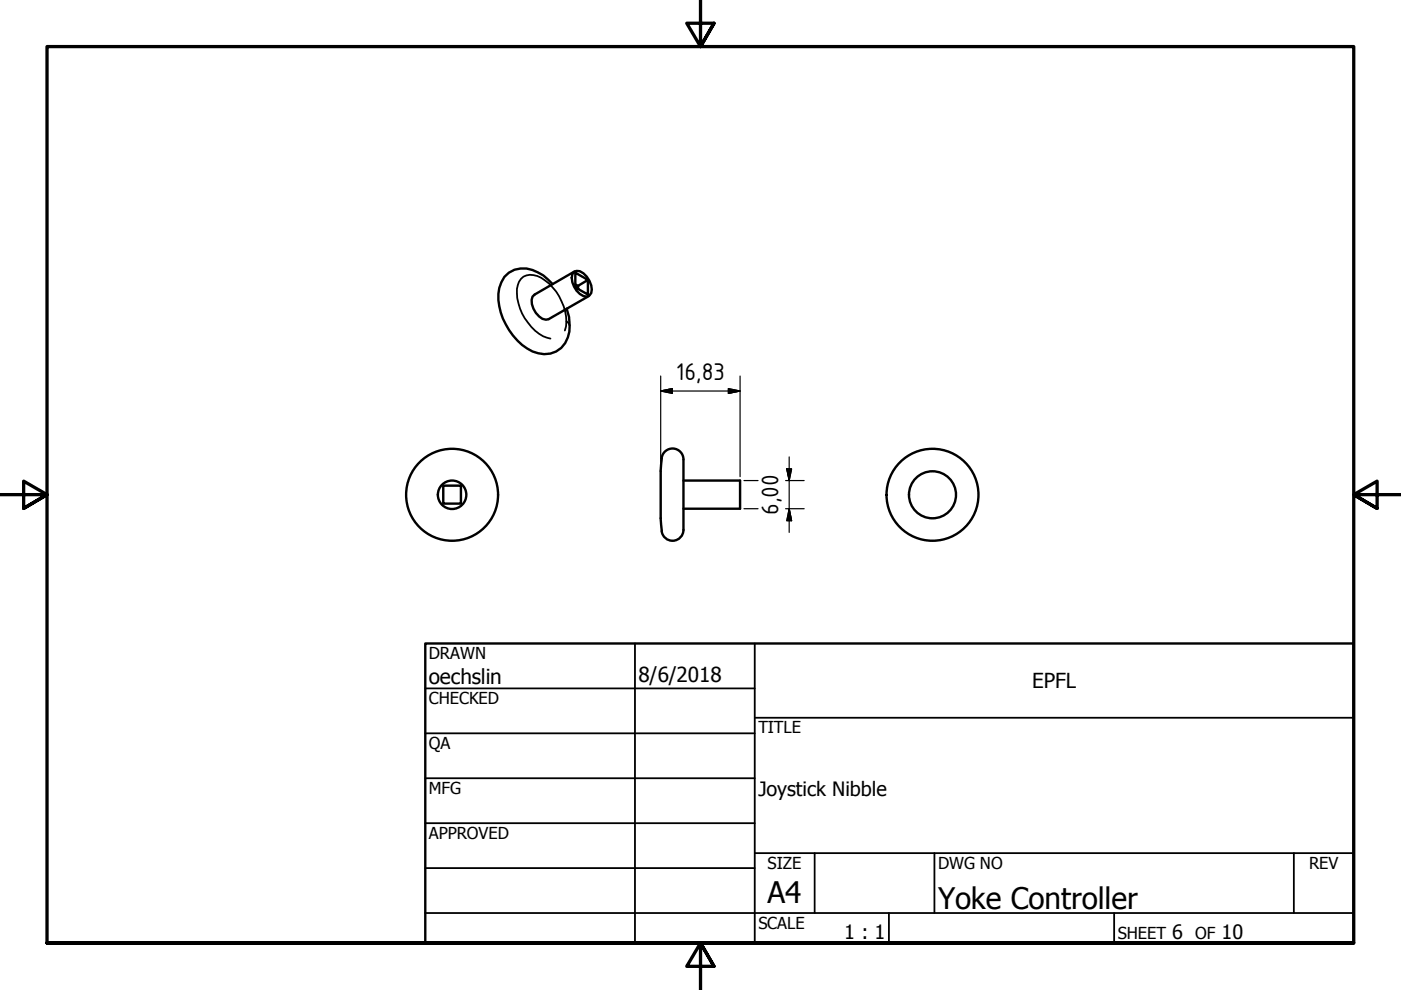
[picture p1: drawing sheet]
<svg xmlns="http://www.w3.org/2000/svg" width="297mm" height="210mm" viewBox="0 0 297 210" stroke-linecap="round" stroke-linejoin="round" font-family="sans-serif">
<!-- layer: Visible (ISO) -->
<g fill="none" stroke="#000" stroke-width=".51">
<path d="M121.7 57.6a2.05 2.05 0 0 1 2.7 1 3.9 3.9 0 0 1 .9 3.5l-.3 .5a2.11 2.11 0 0 1-2.8-1 4 4 0 0 1-.9-3.5zM121.8 57.6l-8.5 4.9a2.29 2.29 0 0 0-.2 2.9 3.8 3.8 0 0 0 2.7 2.4l.5-.1 8.5-4.9M124.7 59.3l-2.7-1.5v3.1l2.7 1.6v-3.2l-2.1 1.3v.6M117.2 60.2a8.7 8.7 0 0 0-6.8-3.3 5.2 5.2 0 0 0-4.7 5.4 13.8 13.8 0 0 0 7.2 12.2 5.4 5.4 0 0 0 7.9-5.4l-.2-1.9-.5-1.8M122 60.3l.6 .3M140.1 99.9l.1-1.7a2.72 2.72 0 0 1 1.9-3.1 2.32 2.32 0 0 1 2.8 2.3v15M140.1 99.9v10l.1 1.6a2.73 2.73 0 0 0 1.9 3.1 2.32 2.32 0 0 0 2.8-2.3M94 103h3.7v3.8h-3.7zM144.9 101.9h12v6h-12"/>
<circle cx="95.9" cy="104.9" r="9.7"/>
<circle cx="95.9" cy="104.9" r="3"/>
<circle cx="197.7" cy="104.9" r="5"/>
<circle cx="197.7" cy="104.9" r="9.7"/>
</g>
<!-- layer: Visible Narrow (ISO) -->
<path d="M120.1 68.1l-.1 1.1-.2 .9M120.8 69.1l-.2-.5-.5-.5a11.1 11.1 0 0 0-6.2-9.6 2.97 2.97 0 0 0-4.3 2.7 10.9 10.9 0 0 0 6.4 10.4l.7 .2" fill="none" stroke="#000" stroke-width=".38"/>
<!-- layer: Border (ANSI) -->
<path d="M148.5 -.1v10l-2.9-5h5.8l-2.9 5 2.9-5M0 104.9h10l-5-2.9v5.8l5-2.9-5 2.9M297 104.9h-10l5-2.9v5.8l-5-2.9 5 2.9M10 199.9v-190h277v190h-277h277M151.4 204.9l-2.9-5 2.9 5h-5.8l2.9-5v10" fill="none" stroke="#000" stroke-width=".7"/>
<!-- layer: Title (ANSI) -->
<g fill="none" stroke="#000" stroke-width=".38">
<path d="M134.6 136.4v63.5M160 136.4v63.5M90.2 146h69.8M90.2 155.5h69.8M160 152.2h127M90.2 165h69.8M90.2 174.5h69.8M90.2 193.6h196.8M90.2 184.1h69.8M160 180.9h127M172.7 180.9v12.7M188.5 193.6v6.3"/>
<path d="M198.1 180.9v12.7M236.2 193.6v6.3M274.3 180.9v12.7"/>
</g>
<path d="M90.2 136.4h196.8v63.5h-196.8z" fill="none" stroke="#000" stroke-width=".51"/>
<!-- layer: Dimension (ISO) -->
<path d="M140.1 79.7v19.4M156.9 79.7v21.4M140.1 82.9l2.5-.5v1zM140.1 82.9h16.8M154.4 82.4l2.5 .5-2.5 .5zM166.8 99.4h1l-.5 2.5zM167.3 96.9v16M157.7 107.9h3M157.7 101.9h3M166.6 107.9h3.9M166.6 101.9h3.9M167.3 107.9l.5 2.5h-1z" fill="none" stroke="#000" stroke-width=".25"/>
<path d="M140.1 82.9l2.5-.5zM140.1 82.9l2.5-.5v1zM154.4 83.4l2.5-.5zM154.4 82.4l2.5 .5-2.5 .5zM166.8 99.4l.5 2.5zM166.8 99.4h1l-.5 2.5zM167.3 107.9l.5 2.5zM167.3 107.9l.5 2.5h-1z" fill="#000" stroke="#000" stroke-width=".25"/>
<g font-size="6.3">
<text x="162.8" y="191.4">A4</text>
<text x="198.9" y="192.7">Yoke Controller</text>
</g>
<g font-size="5.5">
<text x="143.3" y="80.6">16,83</text>
<text x="165" y="109.2" transform="rotate(-90 165 109.2)">6,00</text>
</g>
<g font-size="4.4">
<text x="90.9" y="145.1">oechslin</text>
<text x="135.4" y="144.5">8/6/2018</text>
<text x="218.8" y="145.9">EPFL</text>
</g>
<g font-size="4.2">
<text x="160.8" y="168.8">Joystick Nibble</text>
<text x="179" y="199.2">1 : 1</text>
<text x="248.5" y="199.1">6</text>
<text x="259" y="199.1">10</text>
</g>
<g font-size="3.5">
<text x="90.9" y="139.7">DRAWN</text>
<text x="90.9" y="149.3">CHECKED</text>
<text x="160.8" y="155.5">TITLE</text>
<text x="90.9" y="158.8">QA</text>
<text x="90.9" y="168.3">MFG</text>
<text x="90.9" y="177.8">APPROVED</text>
<text x="162.8" y="184.2">SIZE</text>
<text x="198.9" y="184.2">DWG NO</text>
<text x="277.6" y="184.2">REV</text>
<text x="160.8" y="196.9">SCALE</text>
<text x="237" y="199.1">SHEET</text>
<text x="253.4" y="199.1">OF</text>
</g>
</svg>
